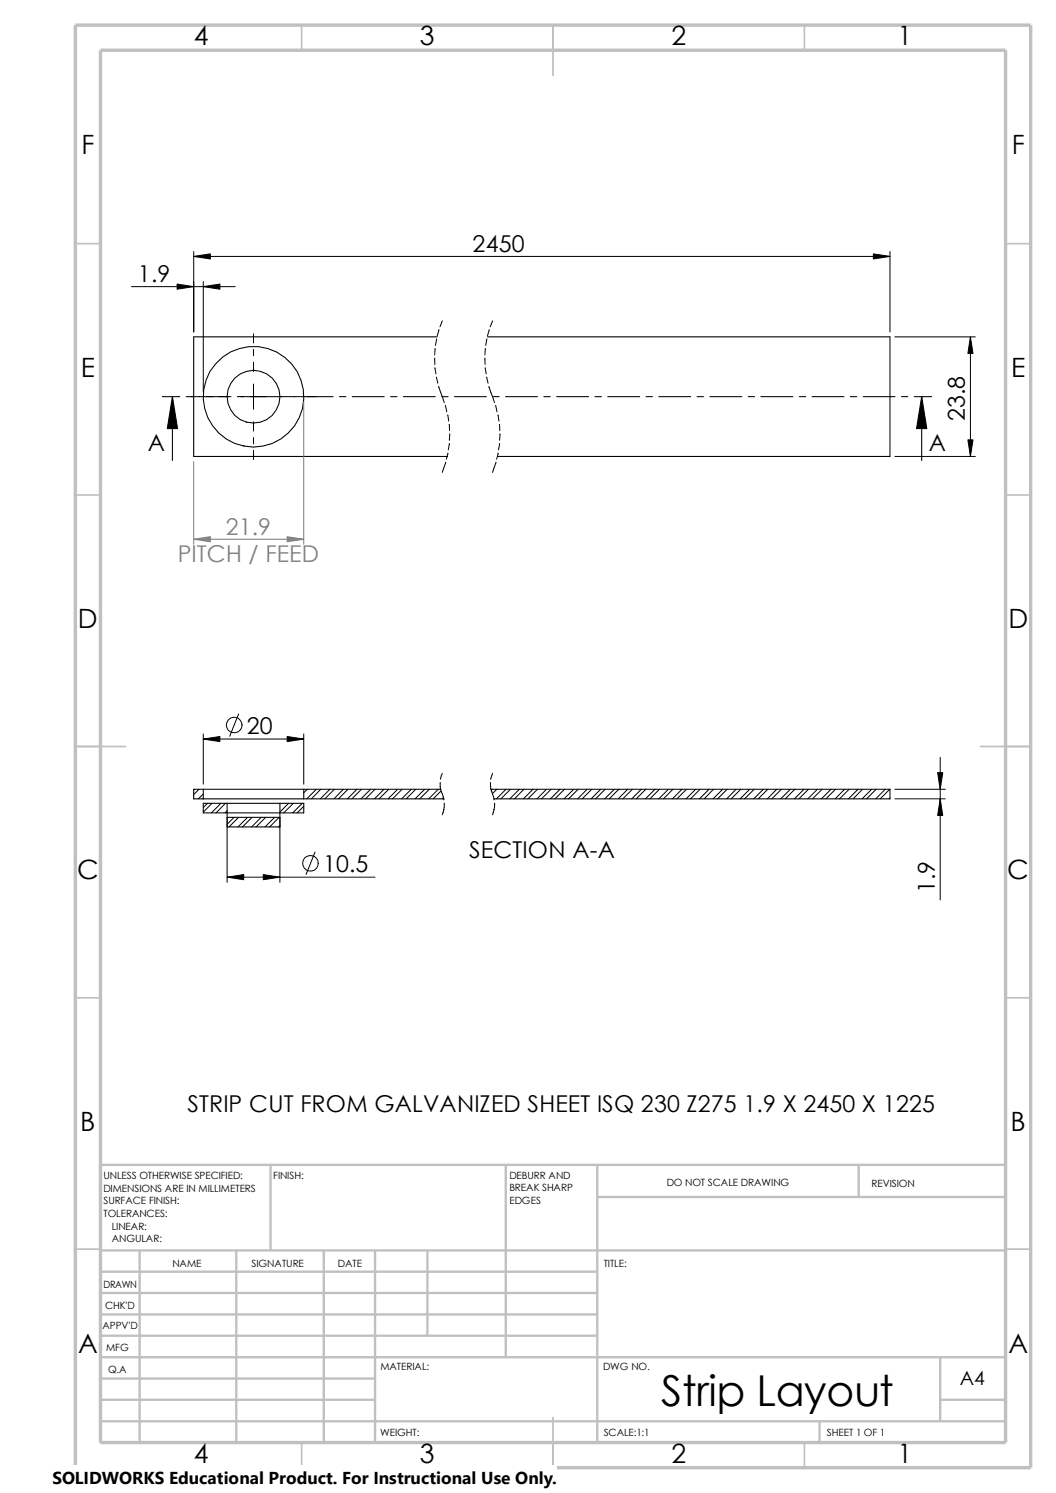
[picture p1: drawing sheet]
<svg xmlns="http://www.w3.org/2000/svg" width="210mm" height="297mm" viewBox="0 0 210 297" stroke-linecap="round" stroke-linejoin="round" font-family="sans-serif">
<g fill="none" stroke="#c0c0c0" stroke-width=".34">
<path d="M60 5v5M110 5v10M160 5v5M15 48.5h5M200 48.5h5M15 98.5h5M200 98.5h5M15 148.5h10M195 148.5h10M15 198.5h5M200 198.5h5M15 248.5h5"/>
<path d="M200 248.5h5M60 287v5M110 282v10M160 287v5"/>
</g>
<g fill="none" stroke="#c0c0c0" stroke-width=".47">
<path d="M53.8 231.7v17.1M100.6 231.7v38.3M118.8 238.1h81.2M118.8 231.7v55.3M170.8 231.7v6.4M200 231.7h-180v55.3M20 248.8h180M20 253h98.8M20 257.2h98.8M27.8 248.8v38.2M47 248.8v38.2M64.4 248.8v38.2"/>
<path d="M74.6 248.8v38.2M85 248.8v16.9M20 274.2h54.6M20 270h180M20 265.7h98.8M20 278.5h54.6M20 261.5h98.8M187 270v12.7M187 278.5h13M20 282.7h180M163 282.7v4.3"/>
</g>
<path d="M15 5h190v287h-190zM20 10h180v277h-180z" fill="none" stroke="#c0c0c0" stroke-width=".68" stroke-linecap="butt"/>
<g fill="none" stroke="#000" stroke-width=".21">
<path d="M32.3 78.9h3.5M34.3 78.9v12.7M37 78.9h1.3M39.6 78.9h6.3M47.2 78.9h1.3M49.7 78.9h6.4M57.4 78.9h1.2M59.9 78.9h6.4M67.5 78.9h1.3M70.1 78.9h6.3M77.7 78.9h1.3M80.2 78.9h6.4"/>
<path d="M87 67h-48.5v23.8h50.5M87.8 78.9h1.3M90.4 78.9h6.3M96.9 67h80.1v23.8h-78M98 78.9h1.3M100.5 78.9h6.4M108.2 78.9h1.2M110.7 78.9h6.4M118.3 78.9h1.3M120.9 78.9h6.3M128.5 78.9h1.3M131 78.9h6.4"/>
<path d="M138.6 78.9h1.3M141.2 78.9h6.3M148.8 78.9h1.3M151.3 78.9h6.4M159 78.9h1.2M161.5 78.9h6.4M169.1 78.9h1.3M171.7 78.9h6.3M179.3 78.9h1.3M181.8 78.9h3.5M183.3 78.9v12.7M40.4 157h-1.9v1.9h1.9"/>
<path d="M40.4 157v1.9M40.4 158.9h20M40.4 157h20M45.2 159.8h10.5M45.2 159.8h-4.8v1.9h4.8M45.2 159.8v1.9M55.7 159.8h4.7v1.9h-4.7M55.7 159.8v1.9M60.4 157h27.3M60.4 158.9h27.9M60.4 157v1.9M97.7 157h79.3v1.9h-78.7"/>
<path d="M45.2 161.7h10.5M45.2 162.6h10.5v1.9h-10.5z"/>
<circle cx="50.4" cy="78.9" r="5.3"/>
<circle cx="50.4" cy="78.9" r="10"/>
</g>
<g fill="none" stroke="#000" stroke-width=".2">
<path d="M26.2 57h20.6M38.5 51h138.5M38.5 50v16M40.4 56v21.9M177 50v16M37.9 78.9h1.9M41 78.9h1.3M43.6 78.9h1.8M47.9 78.9h5M50.4 66.4v1.8M50.4 69.5v1.3M50.4 72.1v1.8"/>
<path d="M50.4 76.4v5M55.4 78.9h1.8M58.5 78.9h1.3M61 78.9h1.9M86.4 71.2l.1 1.3M86.5 73.2l.2 1.2M86.5 69.3l-.1 1.3M86.8 75l.3 1.2M86.8 67.4l-.2 1.3M87.2 76.9l1.1 3.2M87.3 65.6l-.3 1.2M88 63.8l-.5 1.2"/>
<path d="M96.4 71.2l.1 1.3M96.5 73.2l.2 1.2M96.5 69.3l-.1 1.3M96.8 75l.3 1.2M96.8 67.4l-.2 1.3M97.2 76.9l1.1 3.2M97.3 65.6l-.4 1.2M98 63.8l-.5 1.2M178 67h16M193 67v23.8M50.4 83.9v1.9M50.4 87v1.3"/>
<path d="M50.4 89.6v1.8M88.6 80.7l.3 1.2M88.6 91.9l-.6 2.1M89 82.5l.2 1.3M89.1 90.1l-.3 1.3M89.3 84.4l.1 1.3M89.4 88.2l-.2 1.3M89.4 86.3v1.3M98.6 80.7l.2 1.2M98.6 91.9l-.6 2.1M99 82.5l.2 1.3M99.1 90.1l-.3 1.3"/>
<path d="M99.3 84.4l.1 1.3M99.4 88.2l-.3 1.3M99.4 86.3v1.3M178 90.8h16M38.7 157l-.2 .1M39.6 157l-1.1 1.1M40.4 157.9l-.9 1M40.4 158.8l-.1 .1M40.4 147h20M40.4 146v10M41.3 159.8l-.9 .9M42.2 159.8l-1.8 1.7"/>
<path d="M43.9 159.8l-1.9 1.9M44.8 159.8l-1.8 1.9M47.5 142l-1.8 4.5M57.4 159.8l-1.7 1.7M58.3 159.8l-1.9 1.9M60.1 159.8l-1.9 1.9M60.4 146v10M61.1 157l-.7 .7M62.9 157l-1.9 1.9M63.8 157l-1.9 1.9M65.6 157l-1.9 1.9M66.5 157l-1.9 1.9"/>
<path d="M68.3 157l-1.9 1.9M69.2 157l-1.9 1.9M71 157l-1.9 1.9M71.9 157l-1.9 1.9M73.7 157l-1.9 1.9M74.6 157l-1.9 1.9M76.4 157l-1.9 1.9M77.3 157l-1.9 1.9M79.1 157l-1.9 1.9M80 157l-1.9 1.9M81.8 157l-1.9 1.9M82.7 157l-1.9 1.9"/>
<path d="M84.5 157l-2 1.9M85.4 157l-1.9 1.9M87.2 157l-1.9 1.9M87.5 155.7a7.9 7.9 0 0 0 .8 3.3v.1M87.7 157.4l-1.6 1.5M88 153.8l-.4 1.2M88.2 158.7l-.2 .2M88.3 159.8v.8l-.3 1.5M97.5 155.7a5.4 5.4 0 0 0 .6 2.8l.2 .6M97.9 157l-.2 .2M98 153.8l-.4 1.2M98.3 159.8v.8l-.3 1.5"/>
<path d="M98.8 157l-.9 .9M100.6 157l-1.9 1.9M101.5 157l-1.9 1.9M103.3 157l-1.9 1.9M104.2 157l-1.9 1.9M106 157l-1.9 1.9M106.9 157l-1.9 1.9M108.7 157l-1.9 1.9M109.6 157l-1.9 1.9M111.4 157l-1.9 1.9M112.3 157l-1.9 1.9M114.1 157l-1.9 1.9"/>
<path d="M115 157l-1.9 1.9M116.8 157l-1.9 1.9M117.7 157l-1.9 1.9M119.5 157l-1.9 1.9M120.4 157l-2 1.9M122.2 157l-1.9 1.9M123.1 157l-1.9 1.9M124.8 157l-1.9 1.9M125.8 157l-1.9 1.9M127.6 157l-2 1.9M128.4 157l-1.9 1.9M130.3 157l-1.9 1.9"/>
<path d="M131.1 157l-1.9 1.9M132.9 157l-1.9 1.9M133.8 157l-1.8 1.9M135.6 157l-1.9 1.9M136.5 157l-1.9 1.9M138.3 157l-1.9 1.9M139.2 157l-1.9 1.9M141 157l-1.9 1.9M141.9 157l-1.9 1.9M143.7 157l-1.9 1.9M144.6 157l-1.9 1.9M146.4 157l-1.9 1.9"/>
<path d="M147.3 157l-1.9 1.9M149.1 157l-1.9 1.9M150 157l-1.9 1.9M151.8 157l-1.9 1.9M152.7 157l-1.9 1.9M154.5 157l-1.9 1.9M155.4 157l-1.9 1.9M157.2 157l-1.9 1.9M158.1 157l-1.9 1.9M159.9 157l-1.9 1.9M160.8 157l-1.9 1.9M162.6 157l-1.9 1.9"/>
<path d="M163.5 157l-1.9 1.9M165.3 157l-1.9 1.9M166.2 157l-1.9 1.9M168 157l-1.9 1.9M168.9 157l-1.9 1.9M170.6 157l-1.9 1.9M171.5 157l-1.8 1.9M173.4 157l-2 1.9M174.2 157l-1.9 1.9M176.1 157l-1.9 1.9M177 157l-2 1.9M177 158.8l-.2 .1"/>
<path d="M178 157h10M178 158.9h10M187 150.7v28.3M45.2 161.3l-.5 .4M45.2 161.8v13.7M45.2 174.5h29.4M46.5 162.6l-1.3 1.4M47.5 162.6l-1.9 1.9M49.2 162.6l-1.9 1.9M50.1 162.6l-1.9 1.9M51.9 162.6l-1.9 1.9M52.8 162.6l-1.9 1.9"/>
<path d="M54.6 162.6l-1.9 1.9M55.5 162.6l-1.9 1.9M55.7 164.3l-.3 .2M55.7 161.8v13.7M60.4 160.4l-1.3 1.3M62.7 169.5l-1.8 4.4"/>
<circle cx="46.6" cy="144.2" r="1.56"/>
<circle cx="61.7" cy="171.7" r="1.56"/>
</g>
<path d="M38.5 51l3.3-.5v1zM35.2 56.5l3.3 .5-3.3 .5zM40.4 57l3.3-.5v1zM173.7 50.5l3.3 .5-3.3 .5zM193 67l.5 3.3h-1zM192.5 87.5h1l-.5 3.3zM40.4 147l3.3-.5v1zM57.1 146.5l3.3 .5-3.3 .5zM187 158.9l.5 3.3h-1zM186.5 153.7h1l-.5 3.3zM45.2 174.5l3.3-.5v1zM52.4 174l3.3 .5-3.3 .5z" fill="#000" stroke="#000" stroke-width=".2"/>
<path d="M60.4 79.9v28.4M38.5 91.8v16.5M38.5 107.3h21.9" fill="none" stroke="#808080" stroke-width=".2"/>
<g fill="#808080" stroke="#808080" stroke-width=".2">
<path d="M38.5 107.3l3.3-.5v1z"/>
<path d="M57.1 106.8l3.3 .5-3.3 .5z"/>
</g>
<path d="M34.3 78.9l1 6.4h-2zM183.3 78.9l1 6.4h-2z" fill="#000" stroke="#000" stroke-width=".21"/>
<path d="M10.4 291.5h100.4v5.5h-100.4z" fill="#fff"/>
<text font-size="8.5" x="131.5" y="279.7">Strip Layout</text>
<g font-size="5.3">
<text x="38.5" y="9">4</text>
<text x="83.5" y="9">3</text>
<text x="133.5" y="9">2</text>
<text x="178.5" y="9">1</text>
<text x="16.2" y="30.7">F</text>
<text x="201.2" y="30.7">F</text>
<text x="16" y="75">E</text>
<text x="201.1" y="75">E</text>
<text x="15.5" y="125">D</text>
<text x="200.6" y="125">D</text>
<text x="15.3" y="175">C</text>
<text x="200.3" y="175">C</text>
<text x="16" y="225">B</text>
<text x="201" y="225">B</text>
<text x="15.5" y="269.2">A</text>
<text x="200.5" y="269.2">A</text>
<text x="38.5" y="291">4</text>
<text x="83.5" y="291">3</text>
<text x="133.5" y="291">2</text>
<text x="178.5" y="291">1</text>
</g>
<g font-size="4.6">
<text x="94" y="50.1">2450</text>
<text x="27.4" y="56.1">1.9</text>
<text x="191.9" y="83.8" transform="rotate(-90 191.9 83.8)">23.8</text>
<text x="29.4" y="89.7">A</text>
<text x="184.7" y="89.7">A</text>
<text x="49.1" y="146.1">20</text>
<text x="64.3" y="173.5">10.5</text>
<text x="93.3" y="170.6">SECTION A-A</text>
<text x="185.9" y="177.7" transform="rotate(-90 185.9 177.7)">1.9</text>
<text x="37.3" y="221.1">STRIP CUT FROM GALVANIZED SHEET ISQ 230 Z275 1.9 X 2450 X 1225</text>
</g>
<g font-size="4.6" fill="#808080">
<text x="44.9" y="106.3">21.9</text>
<text x="35.3" y="111.9">PITCH / FEED</text>
</g>
<text font-size="3.9" x="190.9" y="275.5">A4</text>
<text font-size="3.4" x="10.4" y="295.2">SOLIDWORKS Educational Product. For Instructional Use Only.</text>
<g font-size="2">
<text x="20.6" y="234.6">UNLESS OTHERWISE SPECIFIED:</text>
<text x="20.6" y="237.1">DIMENSIONS ARE IN MILLIMETERS</text>
<text x="20.6" y="239.6">SURFACE FINISH:</text>
<text x="54.4" y="234.6">FINISH:</text>
<text x="101.3" y="239.5">EDGES</text>
<text x="101.3" y="234.5">DEBURR AND</text>
<text x="101.3" y="237">BREAK SHARP</text>
<text x="132.6" y="236">DO NOT SCALE DRAWING</text>
<text x="173.3" y="236.2">REVISION</text>
<text x="20.6" y="242.1">TOLERANCES:</text>
<text x="22.2" y="244.6">LINEAR:</text>
<text x="22.2" y="247.1">ANGULAR:</text>
<text x="50" y="252">SIGNATURE</text>
<text x="67.2" y="252">DATE</text>
<text x="120.1" y="252">TITLE:</text>
<text x="20.6" y="256.2">DRAWN</text>
<text x="34.3" y="252.1">NAME</text>
<text x="20.9" y="260.4">CHK'D</text>
<text x="20.4" y="264.5">APPV'D</text>
<text x="21.1" y="268.8">MFG</text>
<text x="21.5" y="273.1">Q.A</text>
<text x="75.6" y="272.5">MATERIAL:</text>
<text x="119.9" y="272.5">DWG NO.</text>
<text x="75.6" y="285.6">WEIGHT:</text>
<text x="120.1" y="285.6">SCALE:1:1</text>
<text x="164.5" y="285.6">SHEET 1 OF 1</text>
</g>
</svg>
